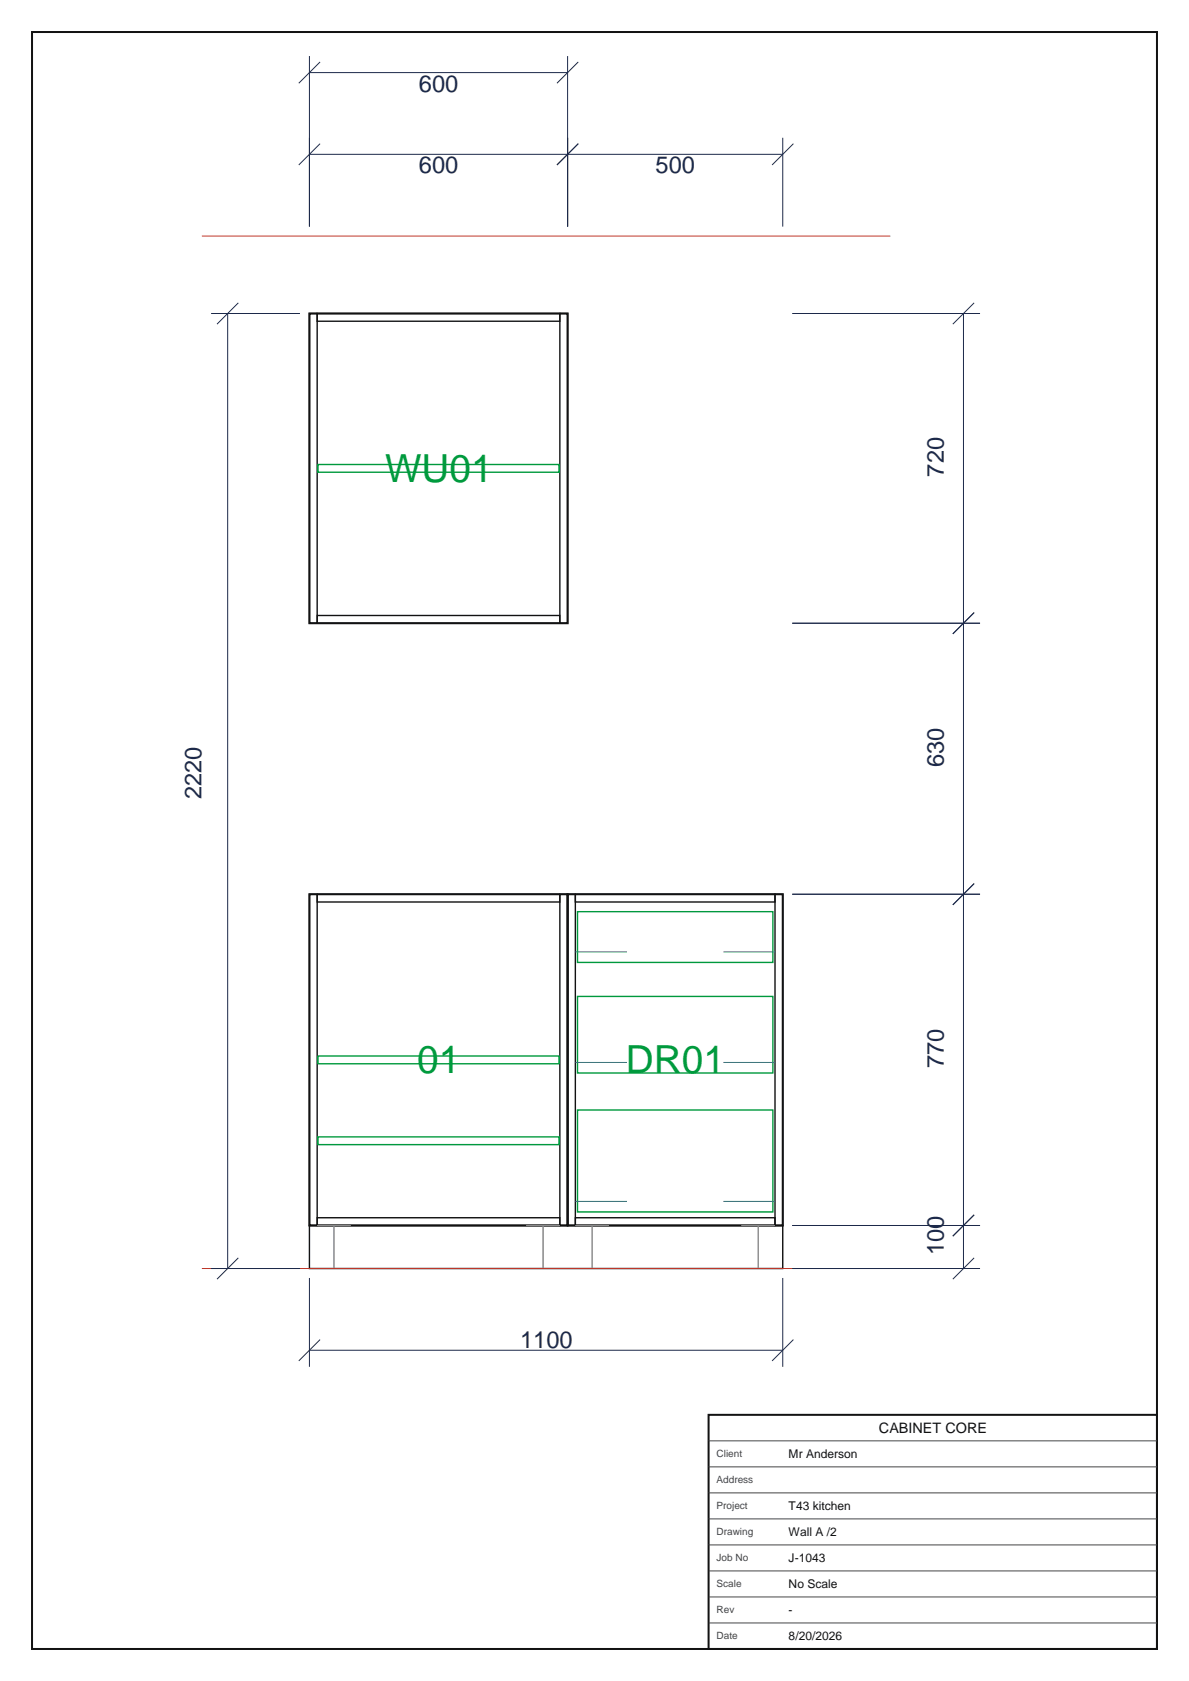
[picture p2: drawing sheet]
<svg xmlns="http://www.w3.org/2000/svg" width="297mm" height="420mm" viewBox="0 0 297 420" stroke-linecap="round" stroke-linejoin="round" font-family="sans-serif">
<g fill="none" stroke="#121212" stroke-width=".35">
<path d="M77.3 78.3h1.9v77.4h-1.9zM79.2 78.3h60.6v2h-60.6zM139.8 78.3h2v77.4h-2zM79.2 153.8h60.6v1.9h-60.6zM77.3 223.4h1.9v82.8h-1.9zM79.2 223.4h60.6v2h-60.6zM139.8 223.4h2v82.8h-2zM141.8 223.4h1.9v82.8h-1.9zM143.7 223.4h49.9v2h-49.9zM193.6 223.4h1.9v82.8h-1.9zM77.3 306.2h118.2v10.7h-118.2zM79.2 304.3h60.6v1.9h-60.6z"/>
<path d="M143.7 304.3h49.9v1.9h-49.9z"/>
</g>
<path d="M79.4 116.1h60.2v1.9h-60.2zM144.3 227.8h48.8v12.7h-48.8zM144.3 249h48.8v19.1h-48.8zM79.4 263.8h60.2v2h-60.2zM144.3 277.3h48.8v25.5h-48.8zM79.4 284.1h60.2v1.9h-60.2z" fill="none" stroke="#00993d" stroke-width=".35"/>
<path d="M8 8h281v404h-281zM77.3 78.3h64.5v77.4h-64.5zM77.3 223.4h64.5v82.8h-64.5zM141.8 223.4h53.7v82.8h-53.7zM177 353.5h112v58.5h-112z" fill="none" stroke="#121212" stroke-width=".5"/>
<path d="M79.2 306.2h8.4M79.2 316.9h8.4M83.4 306.2v10.7M131.5 306.2h8.3M131.5 316.9h8.3M135.7 306.2v10.7M143.7 306.2h8.4M143.7 316.9h8.4M147.9 306.2v10.7M185.2 306.2h8.4M185.2 316.9h8.4M189.4 306.2v10.7" fill="none" stroke="#8a8a8a" stroke-width=".25"/>
<path d="M143.7 237.8h12.9M180.7 237.8h12.9M143.7 265.5h12.9M180.7 265.5h12.9M143.7 300.2h12.9M180.7 300.2h12.9" fill="none" stroke="#2e7d8c" stroke-width=".25"/>
<path d="M50.4 59h172M50.4 316.9h172" fill="none" stroke="#bf382b" stroke-width=".25"/>
<g fill="none" stroke="#1c294a" stroke-width=".25">
<path d="M77.3 14v42.6M77.3 18.1h64.5M80 15.5l-5.4 5.3M141.8 14v42.6M144.4 15.5l-5.3 5.3M77.3 38.6h118.2M80 35.9l-5.4 5.3M144.4 35.9l-5.3 5.3M195.5 34.4v22.2M198.2 35.9l-5.3 5.3M52.7 78.3h22.2M56.9 78.3v238.6"/>
<path d="M59.5 75.7l-5.3 5.3M197.9 78.3h46.9M240.7 78.3v238.6M243.3 75.7l-5.3 5.3M197.9 155.7h46.9M243.3 153.1l-5.3 5.3M197.9 223.4h46.9M243.3 220.8l-5.3 5.3M52.7 316.9h22.2M59.5 314.3l-5.3 5.3M77.3 319.3v22.2M195.5 319.3v22.2"/>
<path d="M197.9 316.9h46.9M197.9 306.2h46.9M243.3 314.3l-5.3 5.3M243.3 303.5l-5.3 5.4M77.3 337.4h118.2M80 334.7l-5.4 5.3M198.2 334.7l-5.3 5.3"/>
</g>
<path d="M177 360h112M177 366.5h112M177 373h112M177 379.5h112M177 386h112M177 392.5h112M177 399h112M177 405.5h112" fill="none" stroke="#454545" stroke-width=".25"/>
<g font-size="9.7" fill="#009a3d">
<text x="96.2" y="120.4">WU01</text>
<text x="104.2" y="268.2">01</text>
<text x="156.4" y="268.2">DR01</text>
</g>
<g font-size="5.9" fill="#1b2a4a">
<text x="104.7" y="22.9">600</text>
<text x="104.7" y="43.3">600</text>
<text x="163.8" y="43.3">500</text>
<text x="235.8" y="119.1" transform="rotate(-90 235.8 119.1)">720</text>
<text x="235.8" y="191.6" transform="rotate(-90 235.8 191.6)">630</text>
<text x="50.4" y="199.7" transform="rotate(-90 50.4 199.7)">2220</text>
<text x="235.8" y="266.9" transform="rotate(-90 235.8 266.9)">770</text>
<text x="235.8" y="313.6" transform="rotate(-90 235.8 313.6)">100</text>
<text x="129.9" y="336.8">1100</text>
</g>
<text font-size="3.6" fill="#111" x="219.6" y="358">CABINET CORE</text>
<g font-size="3" fill="#111">
<text x="197" y="364.3">Mr Anderson</text>
<text x="197" y="377.3">T43 kitchen</text>
<text x="197" y="383.8">Wall A /2</text>
<text x="197" y="390.3">J-1043</text>
<text x="197" y="396.8">No Scale</text>
<text x="197" y="403.3">-</text>
<text x="197" y="409.8">8/20/2026</text>
</g>
<g font-size="2.5" fill="#444">
<text x="179" y="364.1">Client</text>
<text x="179" y="370.6">Address</text>
<text x="179" y="377.1">Project</text>
<text x="179" y="383.6">Drawing</text>
<text x="179" y="390.1">Job No</text>
<text x="179" y="396.6">Scale</text>
<text x="179" y="403.1">Rev</text>
<text x="179" y="409.6">Date</text>
</g>
</svg>
